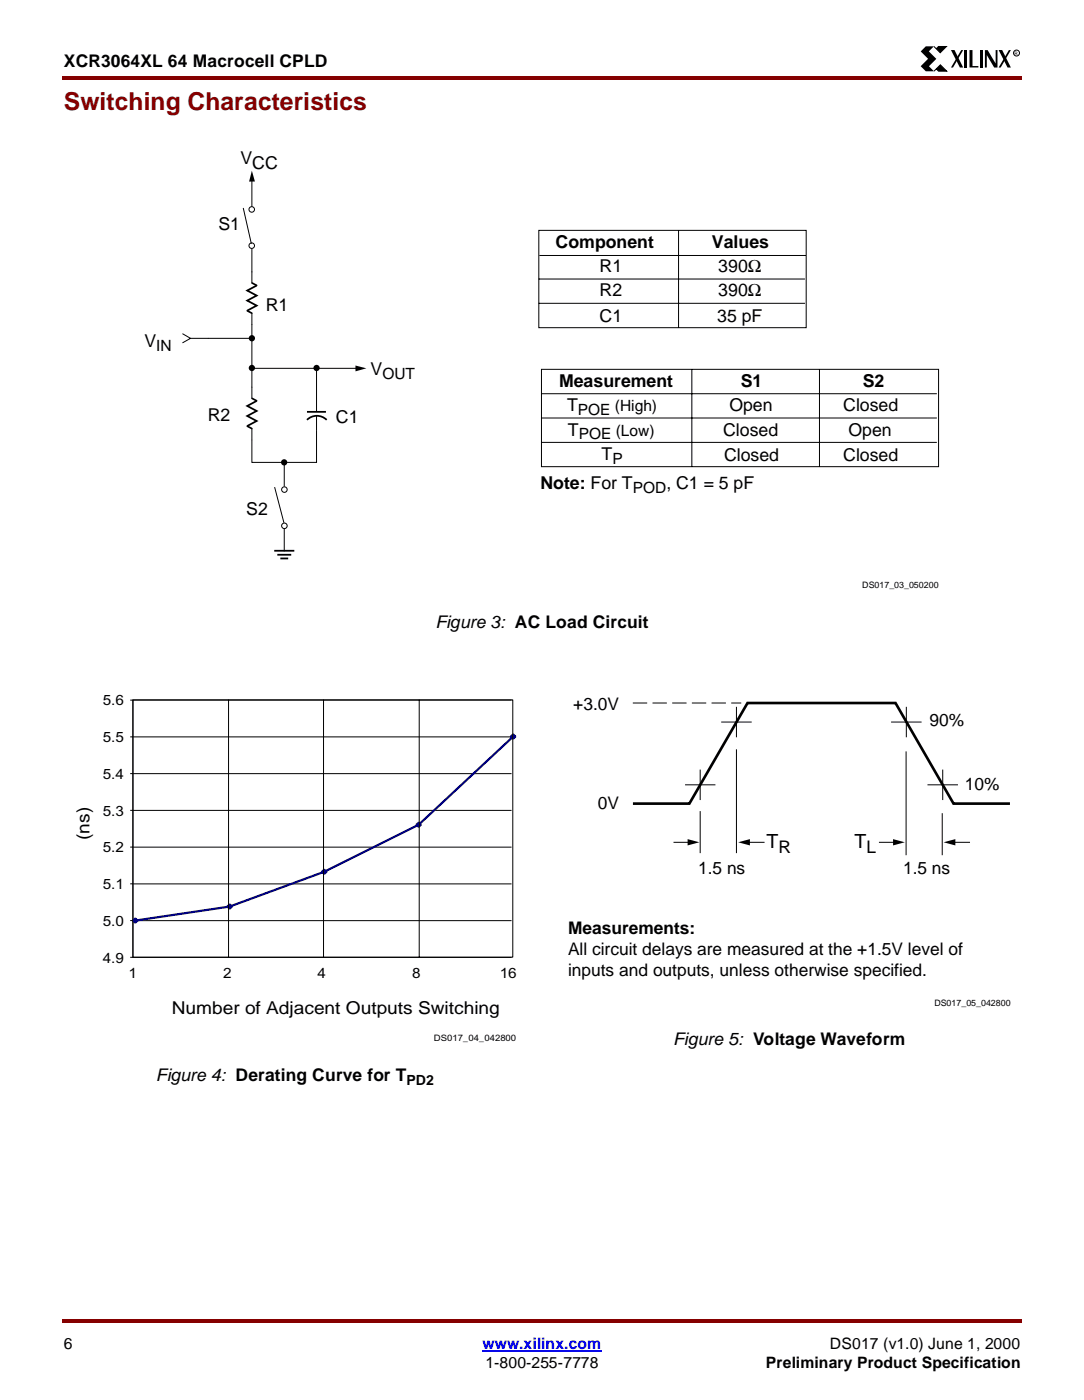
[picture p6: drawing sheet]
<svg xmlns="http://www.w3.org/2000/svg" width="216mm" height="279mm" viewBox="0 0 216 279" stroke-linecap="round" stroke-linejoin="round" font-family="sans-serif">
<g fill="#850000">
<path d="M12.4 15.2h.3v.6h-.3z"/>
<path d="M203.2 15.2h.4v.6h-.4z"/>
<path d="M12.7 15.2h190.5v.6h-190.5z"/>
</g>
<path d="M12.7 266.7h190.4v7.6h-190.4z" fill="#fff"/>
<path d="M96.1 269.2h23.7" fill="none" stroke="#00f" stroke-width=".25"/>
<g fill="#850000">
<path d="M12.4 262.9h.3v.7h-.3z"/>
<path d="M203.2 262.9h.4v.7h-.4z"/>
<path d="M12.7 262.9h190.5v.7h-190.5z"/>
</g>
<path d="M183.2 9.1h19.9v5.3h-19.9z" fill="#fff"/>
<path d="M183.4 10.2l1-1h1.6l-1 1 1.5 1.5-1.5 1.5 1 1h-1.6l-1-1 1.4-1.5zM189.4 10h.7l1.7 3.5h-.6zM191.4 10h.4l-2 3.5h-.4zM192 10h.6v3.4h-.6zM193.1 10h.6v3.2h1.2v.2h-1.8zM195.1 10h.6v3.4h-.6zM196.2 10h.5l1.6 2.7v-2.7h.4v3.5h-.7l-1.5-2.5v2.5h-.3zM198.9 10h.7l1.7 3.5h-.6zM200.9 10h.4l-2 3.5h-.4z" fill="#000"/>
<path d="M186 9.2l.5 .5 .4-.4h1.6l-1.2 1.2zM186.5 13.7l-.5 .5 1.3-1.3 1.3 1.3h-1.7z" fill="#000" stroke="#000" stroke-width=".2"/>
<circle cx="202.5" cy="10.6" r=".59" fill="none" stroke="#000" stroke-width=".2"/>
<path d="M28.8 29.3h158.3v88.5h-158.3z" fill="#fff"/>
<g fill="none" stroke="#000" stroke-width=".2">
<path d="M50.2 35.8v5.4M48.4 41.5l1.7 7.1M50.2 49.7v6.7M107.3 45.9h53.3v19.4h-53.3zM107.3 55.6h53M107.5 50.9h53M135.1 45.9v19.4M36.4 66.5l1.5 .9h12.3M37.9 67.4l-1.5 .9M50.2 62.4v17M50.6 73.4h20.6M63 73.4v8.6"/>
<path d="M107.3 60.5h53M107.8 73.6h79.1v19.4h-79.1zM107.8 78.5h78.8M137.8 73.6v19.4M163.2 73.6v19.4M54.7 97.1l1.9 7.1M56.6 92.4v4.5M63 83v9.2h-12.8v-6.8M107.8 83.3h78.8M107.8 88.2h78.8M56.6 105.4v4.5"/>
<circle cx="50.1" cy="41.7" r=".55"/>
<circle cx="50.1" cy="49" r=".55"/>
<circle cx="56.6" cy="97.6" r=".55"/>
<circle cx="56.6" cy="104.8" r=".55"/>
</g>
<path d="M51.1 56.9l-1.9 1 1.9 1-1.9 1 1.9 1-1.9 1M51.1 79.9l-1.9 1 1.9 1-1.9 1 1.9 1-1.9 1M61.1 83.7a2.77 2.77 0 0 1 4 0M61.1 82.1h3.8M54.6 109.8h4M55.2 110.6h2.8M55.8 111.3h1.6" fill="none" stroke="#000" stroke-width=".35"/>
<path d="M50.2 56.4l.9 .5M49.2 61.9l.9 .5M50.2 79.4l.9 .5M49.2 84.9l.9 .5" fill="none" stroke="#000" stroke-width=".34"/>
<g fill="#000">
<circle cx="50.2" cy="73.3" r=".62"/>
<circle cx="50.2" cy="67.4" r=".62"/>
<circle cx="63.1" cy="73.3" r=".62"/>
<circle cx="56.6" cy="92.2" r=".62"/>
</g>
<path d="M50.2 34l.6 2.2h-1.2zM70.8 72.9l2.2 .5-2.2 .6z" fill="#000"/>
<path d="M14.3 137.9h88.9v70.2h-88.9z" fill="#fff"/>
<g fill="#c0c0c0" stroke="#000" stroke-width=".2">
<path d="M26.4 183.5h75.5z"/>
<path d="M26.4 176.2h75.5z"/>
<path d="M26.4 168.9h75.5z"/>
<path d="M26.4 161.5h75.5z"/>
<path d="M26.4 154.2h75.5z"/>
<path d="M26.4 146.9h75.5z"/>
<path d="M26.4 139.6h75.5z"/>
<path d="M26.5 139.6v51.2z"/>
<path d="M25.9 190.8h.6z"/>
<path d="M25.9 183.5h.6z"/>
<path d="M25.9 176.2h.6z"/>
<path d="M25.9 168.8h.6z"/>
<path d="M25.9 161.5h.6z"/>
<path d="M25.9 154.2h.6z"/>
<path d="M25.9 146.9h.6z"/>
<path d="M25.9 139.6h.6z"/>
<path d="M26.4 190.8h75.5z"/>
</g>
<path d="M102.2 146.8l-18.8 17.6-18.8 9.4-18.9 6.9-18.8 2.8" fill="none" stroke="#000080" stroke-width=".44"/>
<g fill="#000080" stroke="#000080" stroke-width=".44">
<path d="M26.5 183.5l.4-.4 .5 .4-.5 .4z"/>
<path d="M45.3 180.7l.4-.4 .5 .4-.5 .4z"/>
<path d="M64.1 173.8l.5-.5 .4 .5-.4 .4z"/>
<path d="M82.9 164.4l.5-.4 .4 .4-.4 .4z"/>
<path d="M101.8 146.8l.4-.4 .5 .4-.5 .4z"/>
</g>
<path d="M26.5 139.5h75.6v51.3h-75.6zM45.5 139.5v51.3M64.4 139.5v51.3M83.5 139.5v51.3" fill="none" stroke="#000" stroke-width=".2"/>
<path d="M112.9 137.9h88.5v63.1h-88.5z" fill="#fff"/>
<path d="M126.1 160.2h11.2l11.6-20.1h29.5l11.5 20.1h11.3" fill="none" stroke="#000" stroke-width=".53"/>
<path d="M126 140.1h21.6" fill="none" stroke="#000" stroke-width=".2" stroke-dasharray="2.9 1.1" stroke-linecap="butt"/>
<g fill="none" stroke="#000" stroke-width=".2">
<path d="M136.4 156.4h6.1M139.5 153.4v6.1M143.6 143.9h6.1M146.7 140.9v6.1M146.7 149.4v20.6M177.5 143.9h6.1M180.5 149.8v20.7M180.5 140.9v6.1M184.7 156.4h6.1M187.8 153.4v6.1M134.1 167.9h3.3M139.5 161.7v8.3"/>
<path d="M148.9 167.9h3.4M175.1 167.9h3.2M187.7 162.1v8.4M189.8 167.9h3.4"/>
</g>
<path d="M137 167.3l2.3 .6-2.3 .6zM147 167.9l2.4-.6v1.2zM177.9 167.3l2.3 .6-2.3 .6zM187.9 167.9l2.4-.6v1.2z" fill="#000"/>
<text font-size="4.9" fill="#850000" x="12.7" y="22">Switching Characteristics</text>
<g font-size="3.9">
<text x="152.7" y="169.1">T</text>
<text x="170.2" y="169.1">T</text>
</g>
<g font-size="3.5">
<text x="12.7" y="13.3">XCR3064XL 64 Macrocell CPLD</text>
<text x="47.9" y="32.7">VCC</text>
<text x="43.5" y="45.8">S1</text>
<text x="110.7" y="49.4">Component</text>
<text x="141.8" y="49.4">Values</text>
<text x="119.4" y="54.2">R1</text>
<text x="119.4" y="59">R2</text>
<text x="143.1" y="54.2">390Ω</text>
<text x="143.1" y="59">390Ω</text>
<text x="52.9" y="61.9">R1</text>
<text x="119.4" y="64.1">C1</text>
<text x="142.8" y="64.1">35 pF</text>
<text x="28.8" y="69.1">V</text>
<text x="73.8" y="74.7">V</text>
<text x="111.3" y="77.1">Measurement</text>
<text x="147.6" y="77.1">S1</text>
<text x="171.8" y="77.1">S2</text>
<text x="41.4" y="84">R2</text>
<text x="112.9" y="82">T</text>
<text x="145.3" y="81.9">Open</text>
<text x="167.9" y="81.9">Closed</text>
<text x="66.9" y="84.4">C1</text>
<text x="113.1" y="86.8">T</text>
<text x="144" y="86.8">Closed</text>
<text x="169" y="86.8">Open</text>
<text x="119.8" y="91.7">T</text>
<text x="144.2" y="91.8">Closed</text>
<text x="167.9" y="91.8">Closed</text>
<text x="107.6" y="97.5">Note: For T</text>
<text x="132.7" y="97.5">, C1 = 5 pF</text>
<text x="49.1" y="102.7">S2</text>
<text x="86.7" y="125.1">Figure 3: AC Load Circuit</text>
<text x="114.2" y="141.5">+3.0V</text>
<text x="185.1" y="144.8">90%</text>
<text x="119.1" y="161.2">0V</text>
<text x="192.2" y="157.4">10%</text>
<text x="17.8" y="167.4" transform="rotate(-90 17.8 167.4)">(ns)</text>
<text x="155" y="170">R</text>
<text x="172.6" y="170">L</text>
<text x="139" y="174.3">1.5 ns</text>
<text x="179.9" y="174.3">1.5 ns</text>
<text x="113.1" y="186.1">Measurements:</text>
<text x="113.1" y="190.3">All circuit delays are measured at the +1.5V level of</text>
<text x="113.1" y="194.4">inputs and outputs, unless otherwise specified.</text>
<text x="34.2" y="202.2">Number of Adjacent Outputs Switching</text>
<text x="134.1" y="208.4">Figure 5: Voltage Waveform</text>
<text x="31" y="215.5">Figure 4: Derating Curve for T</text>
</g>
<g font-size="3.1">
<text x="31.1" y="70">IN</text>
<text x="76.2" y="75.6">OUT</text>
<text x="115.1" y="82.7">POE (High)</text>
<text x="115.3" y="87.6">POE (Low)</text>
<text x="122" y="92.4">P</text>
<text x="126" y="98.2">POD</text>
<text x="12.7" y="268.8">6</text>
<text x="165.3" y="268.8">DS017 (v1.0) June 1, 2000</text>
<text x="96.7" y="272.7">1-800-255-7778</text>
<text x="152.5" y="272.7">Preliminary Product Specification</text>
</g>
<text font-size="3.1" fill="#00f" x="96.1" y="268.8">www.xilinx.com</text>
<g font-size="2.8">
<text x="20.5" y="140.6">5.6</text>
<text x="20.5" y="147.9">5.5</text>
<text x="20.5" y="155.3">5.4</text>
<text x="20.5" y="162.6">5.3</text>
<text x="20.5" y="169.9">5.2</text>
<text x="20.5" y="177.2">5.1</text>
<text x="20.5" y="184.6">5.0</text>
<text x="20.5" y="191.9">4.9</text>
<text x="25.6" y="194.8">1</text>
<text x="44.4" y="194.8">2</text>
<text x="63.3" y="194.8">4</text>
<text x="82.1" y="194.8">8</text>
<text x="99.5" y="194.8">16</text>
<text x="81" y="216.3">PD2</text>
</g>
<g font-size="1.8">
<text x="171.7" y="117.3">DS017_03_050200</text>
<text x="186.1" y="200.5">DS017_05_042800</text>
<text x="86.4" y="207.5">DS017_04_042800</text>
</g>
<text font-size=".9" x="202.1" y="10.9">R</text>
</svg>
